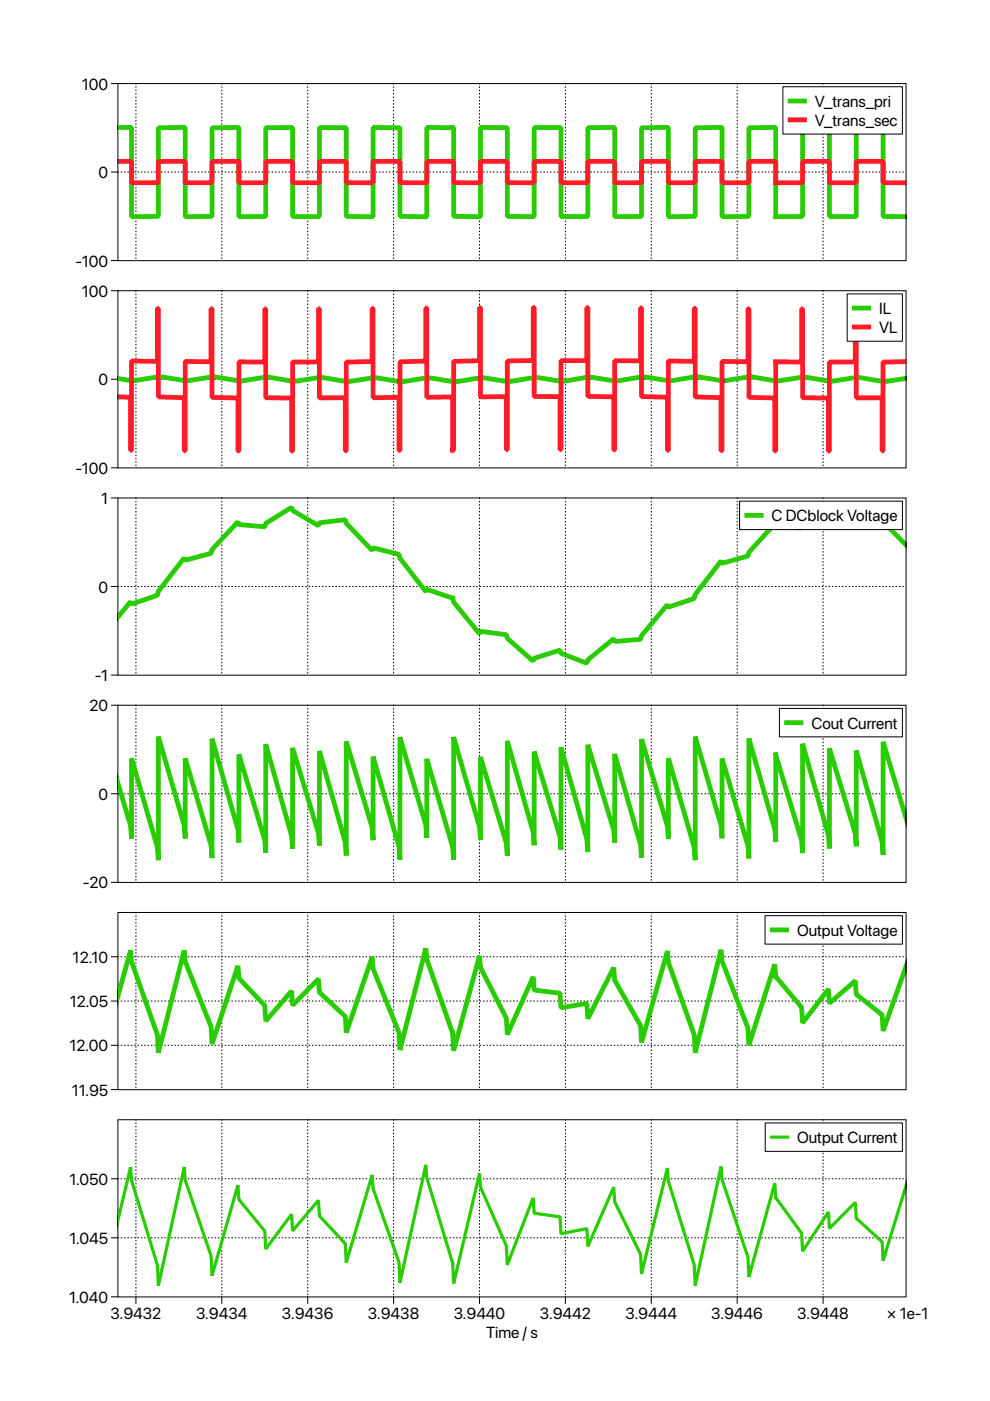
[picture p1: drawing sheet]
<svg xmlns="http://www.w3.org/2000/svg" width="210mm" height="297mm" viewBox="0 0 210 297" stroke-linecap="round" stroke-linejoin="round" font-family="sans-serif">
<g fill="none" stroke="#000" stroke-width=".21" stroke-dasharray=".1 .6">
<path d="M28.8 17.7v37.5M47 17.7v37.5M65.2 17.7v37.5M83.5 17.7v37.5M101.7 17.7v37.5M119.9 17.7v37.5M138.1 17.7v37.5M156.3 17.7v37.5M174.5 17.7v37.5M25 36.5h167.1M28.8 61.6v37.6M47 61.6v37.6"/>
<path d="M65.2 61.6v37.6M83.5 61.6v37.6M101.7 61.6v37.6M119.9 61.6v37.6M138.1 61.6v37.6M156.3 61.6v37.6M174.5 61.6v37.6M25 80.4h167.1M28.8 105.6v37.5M47 105.6v37.5M65.2 105.6v37.5M83.5 105.6v37.5"/>
<path d="M101.7 105.6v37.5M119.9 105.6v37.5M138.1 105.6v37.5M156.3 105.6v37.5M174.5 105.6v37.5M25 124.4h167.1M28.8 149.5v37.6M47 149.5v37.6M65.2 149.5v37.6M83.5 149.5v37.6M101.7 149.5v37.6M119.9 149.5v37.6"/>
<path d="M138.1 149.5v37.6M156.3 149.5v37.6M174.5 149.5v37.6M25 168.3h167.1M28.8 193.5v37.5M47 193.5v37.5M65.2 193.5v37.5M83.5 193.5v37.5M101.7 193.5v37.5M119.9 193.5v37.5M138.1 193.5v37.5M156.3 193.5v37.5"/>
<path d="M174.5 193.5v37.5M25 212.2h167.1M25 202.9h167.1M25 221.6h167.1M28.8 237.4v37.6M47 237.4v37.6M65.2 237.4v37.6M83.5 237.4v37.6M101.7 237.4v37.6M119.9 237.4v37.6M138.1 237.4v37.6M156.3 237.4v37.6"/>
<path d="M174.5 237.4v37.6M25 249.9h167.1M25 262.4h167.1"/>
</g>
<g fill="none" stroke="#000" stroke-width=".21">
<path d="M23.6 17.7h1.4M25 17.7h167.1v37.6h-167.1zM23.6 36.5h1.4M23.6 55.2h1.4M23.6 61.6h1.4M25 61.6h167.1v37.6h-167.1zM23.6 99.2h1.4M23.6 80.4h1.4M23.6 105.6h1.4M25 105.6h167.1v37.6h-167.1zM23.6 124.4h1.4M23.6 143.1h1.4"/>
<path d="M23.6 149.5h1.4M25 149.5h167.1v37.6h-167.1zM23.6 168.3h1.4M23.6 187.1h1.4M25 193.5h167.1v37.5h-167.1zM23.6 212.2h1.4M23.6 202.9h1.4M23.6 231h1.4M23.6 221.6h1.4M25 237.4h167.1v37.6h-167.1zM23.6 249.9h1.4M23.6 275h1.4"/>
<path d="M23.6 262.4h1.4M28.8 275v1.3M47 275v1.3M65.2 275v1.3M83.5 275v1.3M101.7 275v1.3M119.9 275v1.3M138.1 275v1.3M156.3 275v1.3M174.5 275v1.3"/>
</g>
<path d="M24.9 27h3v18.9h5.7v-18.8l5.5-.1h.2v18.9h5.7v-18.8l5.4-.1h.3v18.9h5.6v-18.8l5.5-.1 .2 .1v18.8h5.7v-18.9l5.7 .1v18.8h5.7v-18.9l5.7 .1v18.8h5.7v-18.9l5.7 .1v18.8h5.7v-18.9l5.7 .1v18.8h5.7v-18.9h5.4l.2 .1v18.8h5.7v-18.8l5.5-.1h.2v18.9h5.7v-18.8l5.5-.1h.2v18.9h5.7v-18.8l5.5-.1h.2v18.9h5.7v-18.8l5.5-.1h.2v18.9h5.7v-18.8l5.5-.1 .2 .1v18.8h5.6v-18.9l5.7 .1v18.8h5M192.2 80.2l-5 .8-5.7-1.1-5.6 1-5.7-1-5.7 1-5.7-1.1-5.7 1-5.7-1-5.7 1-5.7-1-5.7 1.1-5.7-1-5.7 1-5.6-1-5.7 1.1-5.7-1-5.7 1-5.7-1-5.7 1-5.7-1-5.7 1-5.7-1.1-5.7 1-5.7-1-5.6 1-5.7-1.1-5.7 1-5.7-1-5.7 1-3-.6M192.2 115.6l-5-5-.2-.8-5.5 .9-.2 .6-5.4-3-.2-.7-5.5 3.6-.2 .7-5.5-.3-.2-.5-5.5 6-.2 .8-5.5 1.5-.2-.5-5.5 7.2-.2 .8-5.5 1.8-.2-.5-5.5 6.6-.2 .8-5.5 .4-.2-.6-5.5 4.5-.2 .7-5.5-2.1-.2-.7-5.4 1.8-.3 .6-5.4-4.9-.2-.7-5.5-.7-.2 .5-5.5-6.7-.2-.9-5.5-1.9-.2 .5-5.5-7-.2-.9-5.5-1.3-.2 .5-5.5-5.7-.2-.8-5.5 .6-.2 .7-5.5-3.3-.2-.6-5.5 3.4-.2 .7-5.4-.5-.3-.6-5.4 5.9-.2 .8-5.5 1.5-.2-.5-5.5 7.1-.2 .8-5.5 1.9-.2-.5-2.8 3.3M24.9 165.9l2.8 9.2 .2 2.7v-17l5.5 18.9 .2 2.7v-26.2l5.5 18.8 .2 2.8v-17l5.5 18.4 .2 2.7v-25.3l5.4 19.3 .3 2.7v-18.7l5.4 18.2 .2 2.7v-23l5.5 19.4 .2 2.8v-21.4l5.5 18 .2 2.7v-20.1l5.5 19.4 .2 2.8v-24.2l5.5 18.2 .2 2.7v-17.7l5.5 19.1 .2 2.7v-25.9l5.5 18.6 .2 2.8v-16.8l5.5 18.7 .2 2.7v-26l5.5 19 .2 2.8v-17.6l5.5 18.3 .2 2.7v-24.4l5.4 19.4 .3 2.7v-19.9l5.4 18.1 .2 2.7v-21.6l5.5 19.4 .2 2.8v-22.8l5.5 18.1 .2 2.7v-18.9l5.5 19.3 .2 2.8v-25.2l5.5 18.4 .2 2.7v-17l5.5 18.9 .2 2.7v-26.2l5.5 18.8 .2 2.7v-16.9l5.5 18.5 .2 2.7v-25.4l5.5 19.2 .2 2.7v-18.5l5.5 18.2 .2 2.7v-23.2l5.5 19.4 .2 2.8v-21.2l5.4 18 .2 2.7v-20.3l5.5 19.4 .2 2.8v-24l5 16.3M192.2 204.8l-5 13.8-.2-3.4-5.5-4.4-.2-2.9-5.4 4.8-.2-3-5.5 7.2-.2-3.3-5.5-6.5-.2-2.7-5.5 17.2-.2-3.7-5.5-14.1-.2-2.4-5.5 21.8-.2-3.8-5.5-15.4-.2-2.4-5.5 19.4-.2-3.6-5.5-9.6-.2-2.7-5.5 10.9-.2-3.3-5.5 1-.2-3.1-5.4-.7-.3-2.8-5.4 12.3-.2-3.5-5.5-10.8-.2-2.5-5.5 20.2-.2-3.7-5.5-15.7-.2-2.3-5.5 21.5-.2-3.7-5.5-13.5-.2-2.5-5.5 16.1-.2-3.5-5.5-5.1-.2-2.9-5.5 5.6-.2-3-5.5 6.4-.2-3.3-5.4-5.8-.3-2.6-5.4 16.5-.2-3.6-5.5-13.8-.2-2.4-5.5 21.7-.2-3.8-5.5-15.5-.2-2.4-2.8 9.9" fill="none" stroke="#29cc00" stroke-width="1"/>
<path d="M24.9 34.2h3v4.6l5.7-.1v-4.5h5.5h.2v4.6l5.7-.1v-4.5h5.4h.3v4.5h5.6v-4.5h5.5h.2v4.5h5.7v-4.5h5.7v4.5h5.7v-4.5h5.7v4.5l5.7 .1v-4.6h5.7v4.5h5.7v-4.5h5.7v4.5h5.7v-4.5h5.4h.2v4.5h5.7v-4.5h5.5h.2v4.5h5.7v-4.5h5.5h.2v4.6l5.7-.1v-4.5h5.5h.2v4.6l5.7-.1v-4.5h5.5h.2v4.5h5.7v-4.5h5.5h.2v4.5h5.6v-4.5h5.7v4.5h5M192.2 76.7l-5 .1v18.8h-.2v-11.3l-5.5 .1v-18.9h-.2v11.2l-5.4 .1v18.8l-.2 .1v-11.3l-5.5-.1v-18.8h-.2v11.2h-5.5v18.9h-.2v-11.2l-5.5-.2v-18.7l-.2-.1v11.3l-5.5-.1v19h-.2v-11.3l-5.5-.1v-18.8h-.2v11.2l-5.5-.1v19h-.2v-11.3l-5.5-.1v-18.8h-.2v11.2h-5.5v18.9h-.2v-11.3l-5.5-.1v-18.8h-.2v11.2l-5.5 .1v18.8l-.2 .1v-11.3h-5.4v-18.9h-.3v11.2l-5.4 .1v18.8l-.2 .1v-11.3h-5.5v-18.9h-.2v11.3l-5.5 .1v18.8h-.2v-11.2h-5.5v-18.9h-.2v11.3l-5.5 .1v18.8h-.2v-11.2h-5.5v-18.9h-.2v11.2l-5.5 .2v18.8h-.2v-11.3l-5.5 .1v-18.9h-.2v11.2l-5.5 .1v18.8l-.2 .1v-11.3l-5.5-.1v-18.8h-.2v11.2h-5.4v18.9h-.3v-11.2l-5.4-.1v-18.8l-.2-.1v11.3l-5.5-.1v19h-.2v-11.3l-5.5-.1v-18.8h-.2v11.2l-5.5-.1v19h-.2v-11.3h-2.8" fill="none" stroke="#ff1c29" stroke-width="1"/>
<path d="M192.2 251.3l-5 16-.2-4-5.5-5-.2-3.4-5.4 5.6-.2-3.5-5.5 8.3-.2-3.8-5.5-7.6-.2-3-5.5 19.8-.2-4.2-5.5-16.4-.2-2.8-5.5 25.3-.2-4.4-5.5-17.8-.2-2.7-5.5 22.4-.2-4.2-5.5-11.1-.2-3.1-5.5 12.5-.2-3.7-5.5 1.1-.2-3.6-5.4-.8-.3-3.2-5.4 14.2-.2-4.1-5.5-12.4-.2-2.9-5.5 23.3-.2-4.3-5.5-18.1-.2-2.7-5.5 24.9-.2-4.3-5.5-15.6-.2-2.9-5.5 18.6-.2-4-5.5-5.9-.2-3.3-5.5 6.5-.2-3.5-5.5 7.3-.2-3.8-5.4-6.7-.3-3-5.4 19.2-.2-4.2-5.5-16.1-.2-2.7-5.5 25.1-.2-4.4-5.5-17.9-.2-2.8-2.8 11.4" fill="none" stroke="#29cc00" stroke-width=".68"/>
<path d="M166 18.4h25.3v10h-25.3z" fill="#fff" stroke="#000" stroke-width=".21"/>
<path d="M167 21.4h4.1" fill="none" stroke="#29cc00" stroke-width="1" stroke-linecap="butt"/>
<path d="M167 25.4h4.1" fill="none" stroke="#ff1c29" stroke-width="1" stroke-linecap="butt"/>
<path d="M179.6 62.3h11.7v10h-11.7z" fill="#fff" stroke="#000" stroke-width=".21"/>
<path d="M180.7 65.3h4" fill="none" stroke="#29cc00" stroke-width="1" stroke-linecap="butt"/>
<path d="M180.7 69.3h4" fill="none" stroke="#ff1c29" stroke-width="1" stroke-linecap="butt"/>
<path d="M156.8 106.3h34.5v6h-34.5z" fill="#fff" stroke="#000" stroke-width=".21"/>
<path d="M157.8 109.3h4.1" fill="none" stroke="#29cc00" stroke-width="1" stroke-linecap="butt"/>
<path d="M165.3 150.2h26v6h-26z" fill="#fff" stroke="#000" stroke-width=".21"/>
<path d="M166.3 153.2h4" fill="none" stroke="#29cc00" stroke-width="1" stroke-linecap="butt"/>
<path d="M162.2 194.1h29.1v6.1h-29.1z" fill="#fff" stroke="#000" stroke-width=".21"/>
<path d="M163.2 197.2h4.1" fill="none" stroke="#29cc00" stroke-width="1" stroke-linecap="butt"/>
<path d="M162.2 238.1h29.1v6h-29.1z" fill="#fff" stroke="#000" stroke-width=".21"/>
<path d="M163.3 241.1h4" fill="none" stroke="#29cc00" stroke-width=".68" stroke-linecap="butt"/>
<g font-size="3.4">
<text x="17.4" y="19">100</text>
<text x="172.8" y="22.7">V</text>
<text x="174.7" y="22.7">_trans_pri</text>
<text x="172.8" y="26.7">V</text>
<text x="174.7" y="26.7">_trans_sec</text>
<text x="20.9" y="37.8">0</text>
<text x="16" y="56.5">-100</text>
<text x="17.4" y="62.9">100</text>
<text x="186.4" y="66.6">IL</text>
<text x="186.4" y="70.6">VL</text>
<text x="20.9" y="81.7">0</text>
<text x="16" y="100.5">-100</text>
<text x="21.5" y="106.9">1</text>
<text x="163.6" y="110.5">C DCblock Voltage</text>
<text x="20.9" y="125.6">0</text>
<text x="20.1" y="144.4">-1</text>
<text x="19" y="150.8">20</text>
<text x="172" y="154.5">Cout Current</text>
<text x="20.9" y="169.6">0</text>
<text x="17.5" y="188.3">-20</text>
<text x="169" y="198.4">Output Voltage</text>
<text x="15.4" y="204.1">12.10</text>
<text x="14.8" y="213.5">12.05</text>
<text x="14.7" y="222.9">12.00</text>
<text x="15.2" y="232.3">11.95</text>
<text x="169" y="242.4">Output Current</text>
<text x="14.7" y="251.2">1.050</text>
<text x="14.7" y="263.7">1.045</text>
<text x="14.7" y="276.2">1.040</text>
<text x="23.4" y="279.6">3.9432</text>
<text x="41.6" y="279.6">3.9434</text>
<text x="59.8" y="279.6">3.9436</text>
<text x="78" y="279.6">3.9438</text>
<text x="96.2" y="279.6">3.9440</text>
<text x="114.5" y="279.6">3.9442</text>
<text x="132.6" y="279.6">3.9444</text>
<text x="150.8" y="279.6">3.9446</text>
<text x="169" y="279.6">3.9448</text>
<text x="188" y="279.6">× 1e-1</text>
<text x="103.1" y="283.6">Time / s</text>
</g>
</svg>
